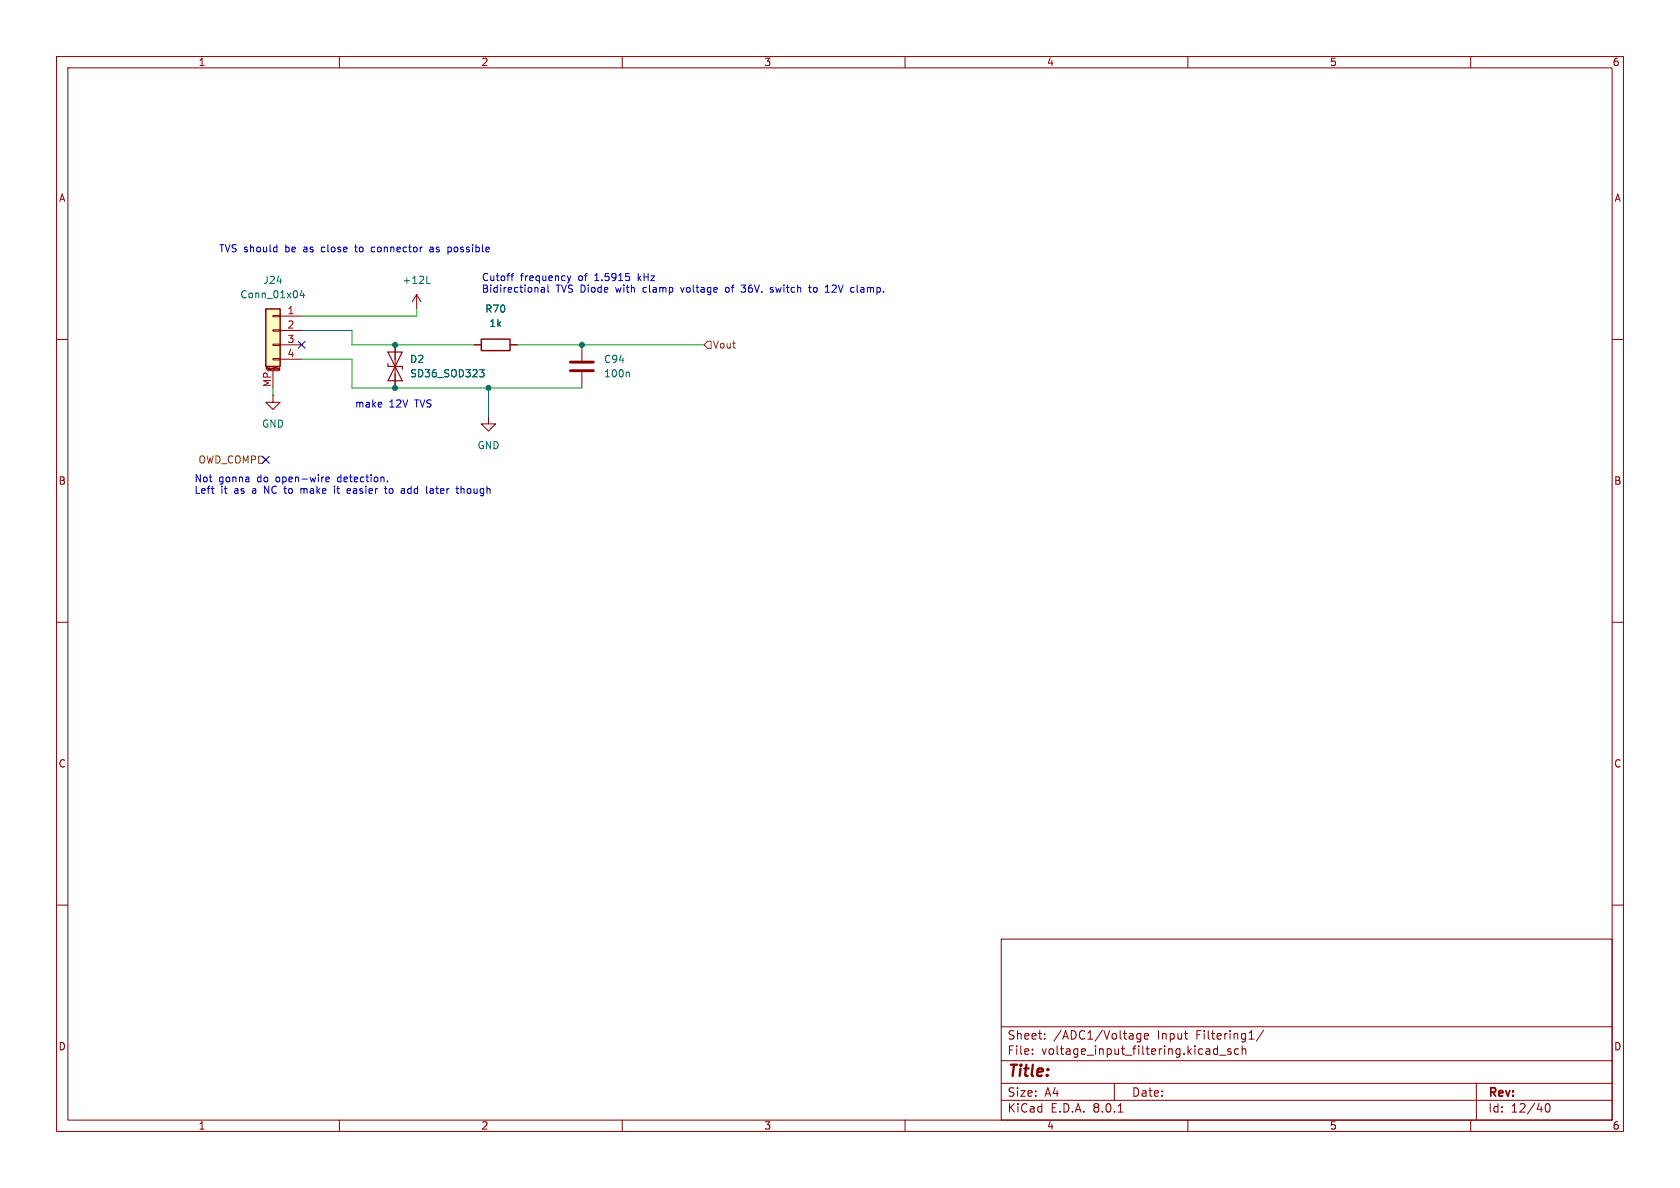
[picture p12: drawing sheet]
<svg xmlns="http://www.w3.org/2000/svg" width="297mm" height="210mm" viewBox="0 0 297 210" stroke-linecap="round" stroke-linejoin="round" font-family="sans-serif">
<g fill="none" stroke="#840000" stroke-width=".18">
<path d="M10 10h277v190h-277zM12 12h273v186h-273zM60 10v2M110 10v2M160 10v2M210 10v2M260 10v2M10 60h2M285 60h2M10 110h2M285 110h2M10 160h2"/>
<path d="M285 160h2M177 166h108v32h-108zM60 198v2M110 198v2M160 198v2M177 194.5h108M177 191.5h108M177 187.5h108M177 181.5h108M182.5 186.3v.1M182.5 185.5v.1M184.7 183.6v.1"/>
<path d="M184.7 182.8v.1M197 191.5v3M197.7 196.6h.8M201.7 182.7v1.2l-.3 .3-.4-.1M201.7 182.8l-.5-.1-.2 .3v.4l.1 .2h.6M202.3 183.2l.7-.1v-.3l-.5-.1-.2 .2 .1 .7h.6M210 198v2M214.8 185.4l.4 .1M215.2 184.9v1.5M215.2 186.3l-.4 .1M215.6 186.5h1.1M217.6 185.5l-.4-.1-.2 .2 .1 .2 .5 .2v.3h-.6"/>
<path d="M219 185.5l-.5-.1-.3 .3v.4l.2 .2h.6M219.6 185.5l.2-.1 .4 .1v.9M219.6 184.9v1.5M220.8 183.7h.9M223.4 182.1l-1.3 2M260 198v2M261 191.5v6.5M273.4 195.2l.1-.1a.81 .81 0 0 1 .6 .6 .81 .81 0 0 1-.3 .8l-.1 .1a.81 .81 0 0 1-.6-.6 .81 .81 0 0 1 .3-.8z"/>
</g>
<path d="M47 54.6h2.5v10.2h-2.5z" fill="#ffffc2"/>
<g fill="none" stroke="#840000" stroke-width=".18">
<path d="M48.3 58.3h1.2v.2h-1.2zM48.3 55.8h1.2v.2h-1.2zM49.5 55.9h3.8M49.5 58.4h3.8M73.7 52.1l-.8 1.2M73.7 52.1v2.5M73.7 52.1l.7 1.2M47.1 65.3v-.4l.1 .3 .1-.3v.4M47.2 65.5h2.1M48.3 63.4h1.2v.2h-1.2zM48.3 60.8h1.2v.3h-1.2zM48.3 69.9v1.2h1.2l-1.2 1.3-1.3-1.3h1.3"/>
<path d="M48.3 69.9h.1M48.3 65.5v3.1M48.5 64.9v.4M48.7 65h.1M48.8 65h.1M49.3 65.4h.1M49.3 65.3h.1M49.4 65.4h.1M49.4 65.1v.3M49.4 65.3h-.1M49.4 65.1h-.1v.2M49.5 61h3.8"/>
<path d="M49.5 63.5h3.8M69.8 61v7.6M83.8 61h1.3M86.4 73.7v1.2h1.2l-1.2 1.3-1.3-1.3h1.3M90.2 61h1.2M102.9 61v2.8M102.9 65.8v2.8"/>
</g>
<path d="M47 54.6h2.5v10.2h-2.5zM85.1 59.9h5.1v2.1h-5.1z" fill="none" stroke="#840000" stroke-width=".25"/>
<path d="M53.4 51.3l-.3 .9h.8M53.7 51.8v.8M75.4 50.1h.6M84.8 65.3h.8l-.5 .5 .4 .2 .1 .4-.3 .2h-.3M111.1 65.8l.2 .2v.6" fill="none" stroke="#006464" stroke-width=".18"/>
<path d="M68.6 64.3v.5h2.5v.5M68.6 62.2h2.5l-1.3 2.6zM69.8 64.8l1.3 2.5h-2.5z" fill="none" stroke="#840000" stroke-width=".2"/>
<path d="M100.8 65.5h4.1M100.8 64h4.1" fill="none" stroke="#840000" stroke-width=".51"/>
<path d="M125.1 60.3h.6v1.3h-.6l-.6-.6zM45.7 80.6h.7l.6 .7-.6 .6h-.7z" fill="none" stroke="#725600" stroke-width=".18"/>
<g fill="none" stroke="#0000c2" stroke-width=".18">
<path d="M48.6 43.7h.3M48.9 43.3v1.2M48.9 44.5h-.3M62.7 43.7h.5M62.9 43.3v1.2M66.1 43.7h-.3l-.2 .2 .1 .5 .4 .1M76 43.7h.5M76.6 44h-.4l-.2 .2 .2 .3h.4M79.3 43.7h.4l.1 .2-.1 .5-.4 .1M90.3 48.8h.5M90.8 48.3l-.3 .2v1.1M95.7 50.9h.5l.1 .8"/>
<path d="M96.3 51.1l-.5 .1-.1 .2 .1 .3 .5-.1M96.9 50.4v1.1l.1 .2M100.3 48.8l.3 .8M100.6 49.6l-.1 .3M100.9 48.8l-.3 .8M120.3 50.8l.3 .9M128.7 50.8l-.3 .1-.2 .2 .1 .4 .4 .2M131 50.4h.8l-.4 .5h.3M131.1 51.6h.6M136.2 50.9h.5M136.2 51.2l.5 .1v.2l-.2 .2-.3-.1M142.9 50.8h.5"/>
<path d="M143.1 50.4v1.1l.3 .2M144 50.8l-.2 .3v.3l.2 .3M145.9 51.7h.7M147.2 50.4l-.1 .1M147.8 50.9l-.7 .8h.7M151.5 50.4v1.1l.2 .2M37.4 86.4h.4M37.7 87.2h.1M53.2 86.4v.8M53.6 86.4l-.4 .1M57.6 84.7l.6-.1v-.2l-.4-.1-.2 .2 .1 .6h.5M59.1 85.9v.2"/>
<path d="M59.1 86.4v.8M59.5 86.4h.5M61.5 86.4h.4l.1 .3-.6 .1M61.9 87.2h-.4M68 86.4h.4M68.1 85.9v1.1l.3 .2M68.5 85.1v.1M69 86.4l-.2 .2v.4l.2 .2M76.1 86.4h.4l.1 .8M76.1 87.2h.5M76.6 86.7l-.5 .1M81.5 86.5l.2-.1h.3v.8"/>
<path d="M81.5 85.9v1.3"/>
</g>
<path d="M53.3 58.4h8.9v2.6h21.6M73.7 54.6v1.3h-20.4M48.3 68.6v1.3M53.3 63.5h8.9v5.1h40.7M86.4 68.6v5.1M91.4 61h33.1" fill="none" stroke="#009600" stroke-width=".18"/>
<path d="M52.7 60.4l1.2 1.2M53.9 60.4l-1.2 1.2M46.4 80.7l1.2 1.2M47.6 80.7l-1.2 1.2" fill="none" stroke="#000084" stroke-width=".18"/>
<g fill="#009600" stroke="#009600" stroke-width=".18">
<circle cx="86.4" cy="68.6" r=".46"/>
<circle cx="69.8" cy="68.6" r=".46"/>
<circle cx="102.9" cy="61" r=".46"/>
<circle cx="69.8" cy="61" r=".46"/>
</g>
<text font-size="2.8" fill="#840000" x="178" y="190.9">Title:</text>
<g font-size="2.1" fill="#840000">
<text x="178" y="184">Sheet:</text>
<text x="186.2" y="184">/ADC1/Voltage</text>
<text x="204.7" y="184">Input</text>
<text x="211.6" y="184">Filtering1/</text>
<text x="178" y="186.7">File:</text>
<text x="184.1" y="186.7">voltage_input_filtering.kicad_sch</text>
<text x="178" y="196.9">KiCad</text>
<text x="178" y="194.1">Size:</text>
<text x="184.7" y="194.1">A4</text>
<text x="185.7" y="196.9">E.D.A.</text>
<text x="193.3" y="196.9">8.0.1</text>
<text x="200" y="194.1">Date:</text>
<text x="263" y="194.3">Rev:</text>
<text x="263" y="196.9">Id:</text>
<text x="267.1" y="196.9">12/40</text>
</g>
<g font-size="1.8" fill="#840000">
<text x="35" y="11.9">1</text>
<text x="85" y="11.9">2</text>
<text x="135" y="11.9">3</text>
<text x="185" y="11.9">4</text>
<text x="235" y="11.9">5</text>
<text x="285" y="11.9">6</text>
<text x="10.3" y="35.9">A</text>
<text x="285.3" y="35.9">A</text>
<text x="10.3" y="85.9">B</text>
<text x="285.3" y="85.9">B</text>
<text x="10.3" y="135.9">C</text>
<text x="285.3" y="135.9">C</text>
<text x="10.3" y="185.9">D</text>
<text x="285.3" y="185.9">D</text>
<text x="35" y="199.9">1</text>
<text x="85" y="199.9">2</text>
<text x="135" y="199.9">3</text>
<text x="185" y="199.9">4</text>
<text x="235" y="199.9">5</text>
<text x="285" y="199.9">6</text>
</g>
<g font-size="1.8" fill="#0000c2">
<text x="38.6" y="44.8">TVS should</text>
<text x="50.5" y="44.8">be</text>
<text x="53.9" y="44.8">as</text>
<text x="57.3" y="44.8">close</text>
<text x="63.5" y="44.8">to</text>
<text x="66.5" y="44.8">connector</text>
<text x="77.1" y="44.8">as</text>
<text x="80.4" y="44.8">possible</text>
<text x="85.1" y="49.8">Cutoff</text>
<text x="85.1" y="51.8">Bidirectional</text>
<text x="92" y="49.8">frequency</text>
<text x="98.3" y="51.8">TVS Diode</text>
<text x="102.4" y="49.8">of</text>
<text x="105.4" y="49.8">1.5915</text>
<text x="109.2" y="51.8">with</text>
<text x="113.2" y="49.8">kHz</text>
<text x="114.1" y="51.8">clamp</text>
<text x="121.1" y="51.8">voltage</text>
<text x="129.1" y="51.8">of</text>
<text x="132.2" y="51.8">36V.</text>
<text x="137.5" y="51.8">switch</text>
<text x="144.6" y="51.8">to</text>
<text x="147.6" y="51.8">12V</text>
<text x="152.3" y="51.8">clamp.</text>
<text x="62.7" y="72.2">make</text>
<text x="68.8" y="72.2">12V</text>
<text x="73.5" y="72.2">TVS</text>
<text x="34.3" y="85.3">Not</text>
<text x="34.3" y="87.4">Left</text>
<text x="38.7" y="85.3">gonna</text>
<text x="39" y="87.4">it</text>
<text x="41.5" y="87.4">as</text>
<text x="44.9" y="87.4">a</text>
<text x="45.6" y="85.3">do</text>
<text x="47.2" y="87.4">NC to</text>
<text x="49.1" y="85.3">open-wire</text>
<text x="54" y="87.4">make</text>
<text x="60.1" y="85.3">detection.</text>
<text x="60.1" y="87.4">it</text>
<text x="62.6" y="87.4">easier</text>
<text x="69.6" y="87.4">to</text>
<text x="72.6" y="87.4">add</text>
<text x="77.2" y="87.4">later</text>
<text x="82.8" y="87.4">though</text>
</g>
<g font-size="1.8" fill="#006464">
<text x="42.4" y="52.9">Conn_01x04</text>
<text x="46.5" y="50.4">J24</text>
<text x="71" y="50.4">+12L</text>
<text x="85.7" y="55.5">R70</text>
<text x="86.4" y="58">1k</text>
<text x="72.4" y="64.4">D2</text>
<text x="106.7" y="64.4">C94</text>
<text x="72.4" y="66.9">SD36_SOD323</text>
<text x="106.7" y="66.9">100n</text>
<text x="46.2" y="75.8">GND</text>
<text x="84.3" y="79.6">GND</text>
</g>
<g font-size="1.8" fill="#a90000">
<text x="50.7" y="55.6">1</text>
<text x="50.7" y="58.2">2</text>
<text x="50.7" y="60.7">3</text>
<text x="50.7" y="63.2">4</text>
<text x="48" y="68.5" transform="rotate(-90 48 68.5)">MP</text>
</g>
<g font-size="1.8" fill="#725600">
<text x="125.9" y="61.8">Vout</text>
<text x="35" y="82.1">OWD_COMP</text>
</g>
<text font-size=".5" fill="#840000" x="46.8" y="65.6">Mounting</text>
</svg>
